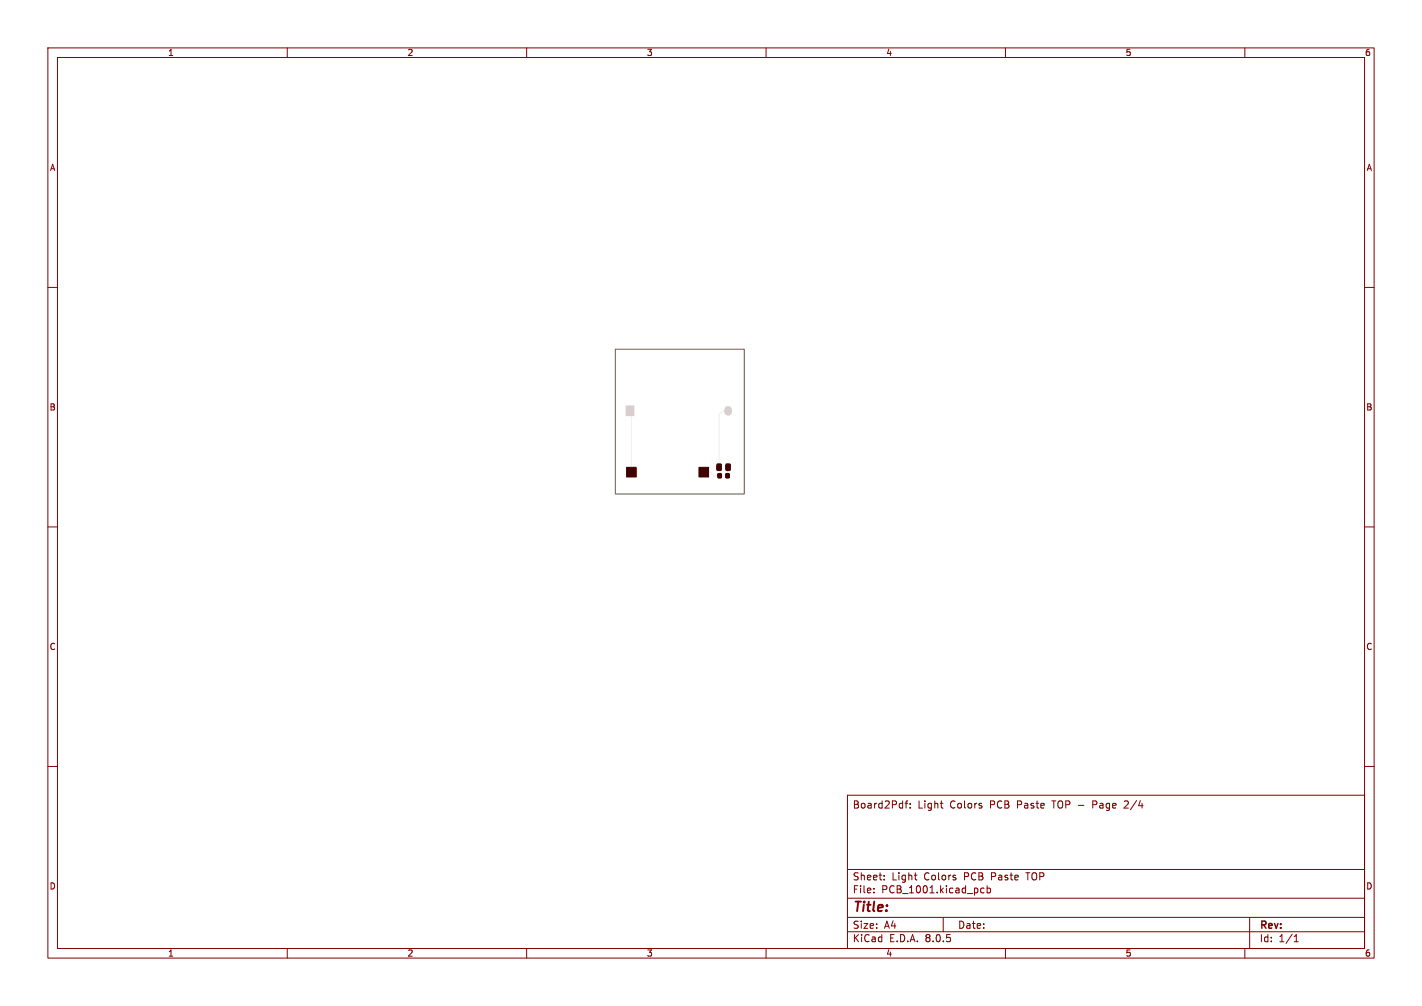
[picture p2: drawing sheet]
<svg xmlns="http://www.w3.org/2000/svg" width="297mm" height="210mm" viewBox="0 0 297 210" stroke-linecap="round" stroke-linejoin="round" font-family="sans-serif">
<g fill="#eee" stroke="#eee" stroke-width=".21">
<path d="M130.9 97.6h2v2h-2z"/>
<path d="M146 97.6h2v2h-2z"/>
<path d="M130.8 84.8h1.6v2h-1.6z"/>
<path d="M149.8 96.9l.6-.1 .3 .2v1l-.2 .2h-.6l-.2-.1z"/>
<path d="M151.7 96.9l.6-.1 .2 .2 .1 1-.2 .2h-.6l-.2-.1z"/>
<path d="M150 98.9h.6v.8h-.6z"/>
<path d="M151.6 98.9h.7v.8h-.7z"/>
</g>
<path d="M152.1 85.6v.4" fill="none" stroke="#eee" stroke-width="1.6"/>
<path d="M131.6 85.8l.3 .2v12.6M147 98.6h1.4l.7 .7h1.2M152.1 97.5l-.1 .1v1.7M152.1 85.8h-1.1l-.8 .7v11" fill="none" stroke="#eee" stroke-width=".21"/>
<g fill="#fff" stroke="#fff" stroke-width=".21">
<circle cx="131.6" cy="85.8" r=".42"/>
<circle cx="152.1" cy="85.8" r=".42"/>
</g>
<g fill="#d0d0d0" stroke="#d0d0d0" stroke-width=".21">
<path d="M130.9 97.6h2v2h-2z"/>
<path d="M146 97.6h2v2h-2z"/>
<path d="M130.8 84.8h1.6v2h-1.6z"/>
<path d="M149.8 96.9l.6-.1 .3 .2v1l-.2 .2h-.6l-.2-.1z"/>
<path d="M151.7 96.9l.6-.1 .2 .2 .1 1-.2 .2h-.6l-.2-.1z"/>
<path d="M150 98.9h.6v.8h-.6z"/>
<path d="M151.6 98.9h.7v.8h-.7z"/>
</g>
<path d="M152.1 85.6v.4" fill="none" stroke="#d0d0d0" stroke-width="1.6"/>
<g fill="#400000" stroke="#400000" stroke-width=".21">
<path d="M130.9 97.6h2v2h-2z"/>
<path d="M146 97.6h2v2h-2z"/>
<path d="M149.8 96.9l.6-.1 .3 .2v1l-.2 .2h-.6l-.2-.1z"/>
<path d="M151.7 96.9l.6-.1 .2 .2 .1 1-.2 .2h-.6l-.2-.1z"/>
<path d="M150 98.9h.6v.8h-.6z"/>
<path d="M151.6 98.9h.7v.8h-.7z"/>
</g>
<path d="M128.5 72.9h26.9v30.2h-26.9z" fill="none" stroke="#635547" stroke-width=".21"/>
<g fill="none" stroke="#830000" stroke-width=".21">
<path d="M10 10h277v190h-277zM12 12h273v186h-273zM60 10v2M110 10v2M160 10v2M210 10v2M260 10v2M10 60h2M285 60h2M10 110h2M285 110h2M10 160h2"/>
<path d="M285 160h2M177 166h108v32h-108zM189 167.7h.6M189.6 167.2l-.4 .2v1.3M190.1 168.6v.1M190.1 167.8v.1M196.4 167.7h.6M196.8 168.7h.2M228.2 168h.6M228.8 167.2h-.6v1.5M235 167.2l-.2 .1M235.6 167.8l-.9 .9h1"/>
<path d="M60 198v2M110 198v2M160 198v2M177 194.5h108M177 191.5h108M177 187.5h108M177 181.5h108M182.5 186.3v.1M182.5 185.5v.1M184.7 183.6v.1M184.7 182.8v.1M191 182.7h.5"/>
<path d="M191.4 183.7h.1M197 191.5v3M204.8 186.1l.3 .3 .4-.1M205.5 185.5l-.4-.1-.3 .3M206.2 185.5l.4-.1 .3 .3-.2 .6h-.5M206.2 184.9v1.5M210 198v2M260 198v2M261 191.5v6.5M270.3 196.6h.9M270.3 195.5l.4-.4v1.5"/>
</g>
<text font-size="2.8" fill="#830000" x="178" y="190.9">Title:</text>
<g font-size="2.1" fill="#830000">
<text x="178" y="169">Board2Pdf:</text>
<text x="191.7" y="169">Light</text>
<text x="198.4" y="169">Colors</text>
<text x="206.9" y="169">PCB</text>
<text x="212.7" y="169">Paste</text>
<text x="220.2" y="169">TOP -</text>
<text x="228.8" y="169">Page</text>
<text x="235.6" y="169">2/4</text>
<text x="178" y="184">Sheet:</text>
<text x="186.2" y="184">Light</text>
<text x="193" y="184">Colors</text>
<text x="201.5" y="184">PCB</text>
<text x="207.2" y="184">Paste</text>
<text x="214.8" y="184">TOP</text>
<text x="178" y="186.7">File:</text>
<text x="184.1" y="186.7">PCB_1001.kicad_pcb</text>
<text x="178" y="196.9">KiCad</text>
<text x="178" y="194.1">Size:</text>
<text x="184.7" y="194.1">A4</text>
<text x="185.7" y="196.9">E.D.A.</text>
<text x="193.3" y="196.9">8.0.5</text>
<text x="200" y="194.1">Date:</text>
<text x="263" y="194.3">Rev:</text>
<text x="263" y="196.9">Id:</text>
<text x="267.1" y="196.9">1/1</text>
</g>
<g font-size="1.8" fill="#830000">
<text x="35" y="11.9">1</text>
<text x="85" y="11.9">2</text>
<text x="135" y="11.9">3</text>
<text x="185" y="11.9">4</text>
<text x="235" y="11.9">5</text>
<text x="285" y="11.9">6</text>
<text x="10.3" y="35.9">A</text>
<text x="285.4" y="35.9">A</text>
<text x="10.3" y="85.9">B</text>
<text x="285.3" y="85.9">B</text>
<text x="10.3" y="135.9">C</text>
<text x="285.3" y="135.9">C</text>
<text x="10.3" y="185.9">D</text>
<text x="285.3" y="185.9">D</text>
<text x="35" y="199.9">1</text>
<text x="85" y="199.9">2</text>
<text x="135" y="199.9">3</text>
<text x="185" y="199.9">4</text>
<text x="235" y="199.9">5</text>
<text x="285" y="199.9">6</text>
</g>
</svg>
